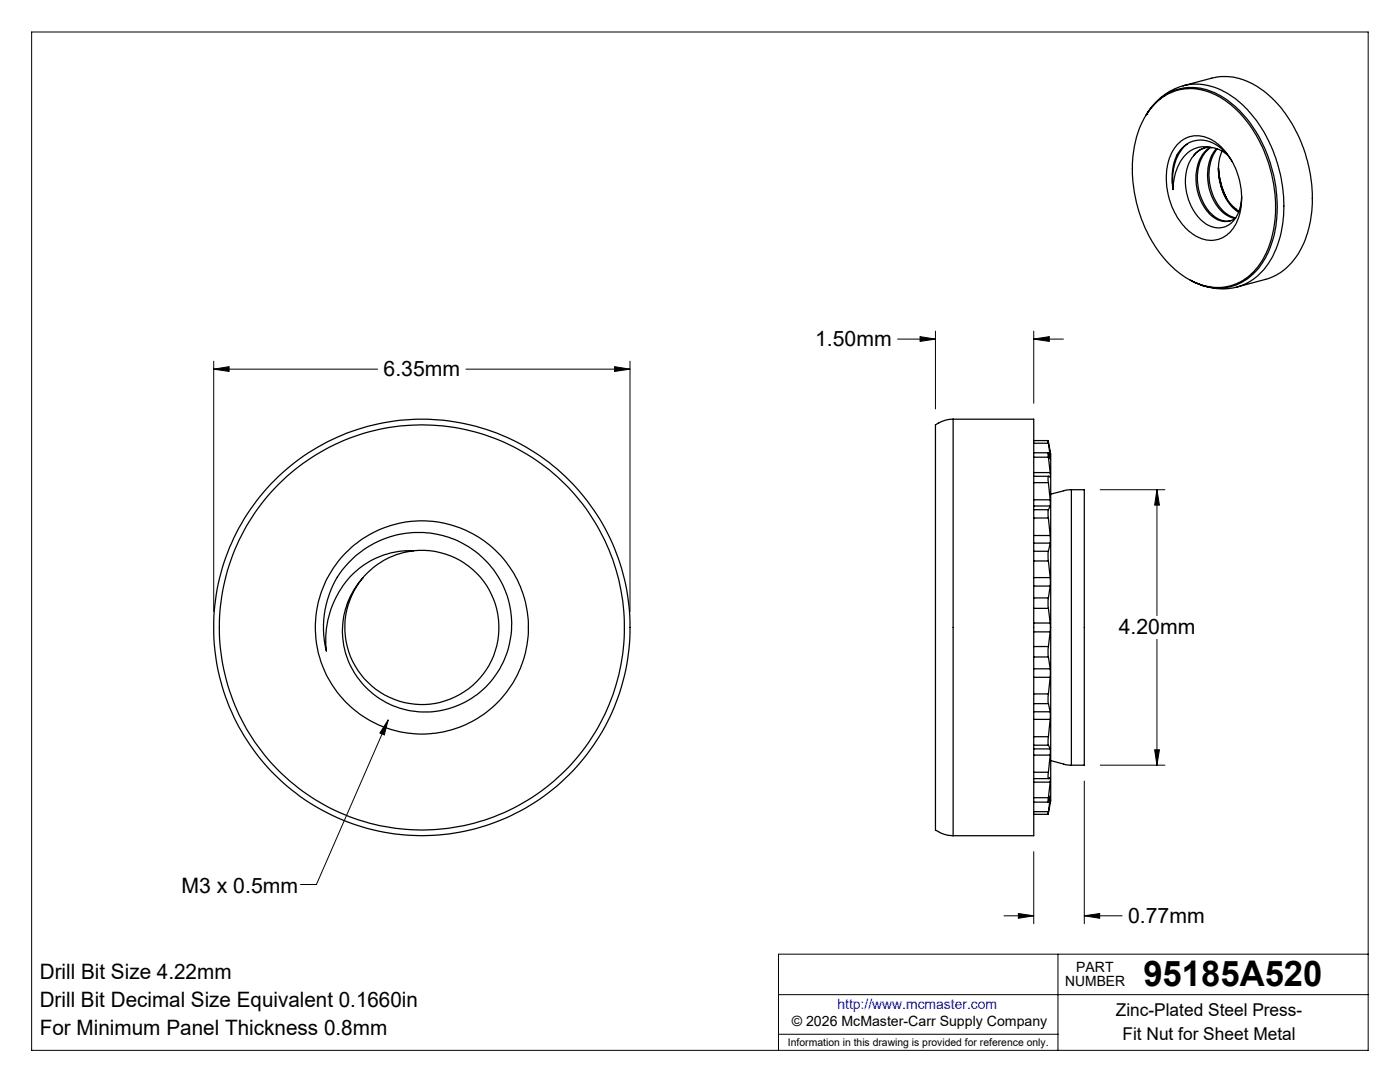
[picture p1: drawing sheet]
<svg xmlns="http://www.w3.org/2000/svg" width="279mm" height="216mm" viewBox="0 0 279 216" stroke-linecap="round" stroke-linejoin="round" font-family="sans-serif">
<g fill="none" stroke="#000" stroke-width=".2">
<path d="M6.3 6.4h266.7v203.2h-266.7zM42.7 73.7l3-.5v.9zM42.7 72.1v49.9M42.7 73.7h32.7M93 73.7h32.7M122.7 73.2l3 .5-3 .4zM125.7 72.1v49.9M179.1 67.7h7.6M183.6 67.2l3.1 .5-3.1 .4zM186.7 66.1v15.5M206.3 67.7l3.1-.5v.9zM206.3 66.1v14.4"/>
<path d="M206.3 67.7h5.9M219.6 97.7h12.9M230.9 97.7l.5 3.1h-1zM230.9 97.7v25.1M230.9 127.6v25.1M77.5 143.7l-.8 2.9-.9-.3zM77.5 143.7l-14.4 32.8h-3.1M216.4 155.9v28.4M219.6 152.7h12.9M230.4 149.6h1l-.5 3.1zM206.3 169.9v14.4M155.4 198.5h117.6"/>
<path d="M200.4 182.7h5.9M203.2 182.3l3.1 .4-3.1 .5zM211.1 190.4v19.2M216.4 182.7l3.1-.4v.9zM216.4 182.7h7.5M273 190.4h-117.6v19.2M155.4 206.4h55.7"/>
</g>
<g fill="none" stroke="#000" stroke-width=".25">
<path d="M236.1 17.1l-2.5 1-2 1.4-1.7 1.8-1.1 1.5M236.1 17.1l5.7-1.5a12.1 12.1 0 0 1 10.7 2.8 27.3 27.3 0 0 1 9.2 17.5 21.9 21.9 0 0 1-3.1 15.4 11 11 0 0 1-6 4.4l-5.7 1.6M236.1 17.1a12.5 12.5 0 0 1 11.4 3.4 28.4 28.4 0 0 1 8.7 22.2 18.2 18.2 0 0 1-4.8 12l-1.9 1.4-2.6 1.2M228.8 22.8h.1M228.8 22.8a10.3 10.3 0 0 1 14.7-3.8 24.4 24.4 0 0 1 10.6 15.5 23.9 23.9 0 0 1-1.7 17.3 10.4 10.4 0 0 1-14.7 4.2M228.8 22.8l-.1 .2M230.7 20.5a10.3 10.3 0 0 1 13.3-.8 24.7 24.7 0 0 1 10 16 23.1 23.1 0 0 1-2.2 16.4 10.3 10.3 0 0 1-14.5 3.7 23.2 23.2 0 0 1-9.9-13.4 24.6 24.6 0 0 1 .9-18.7l.9-1.4zM234.8 29a5.6 5.6 0 0 1 8-.5 14 14 0 0 1 3.9 16.1 5.6 5.6 0 0 1-8.9 1.9 14 14 0 0 1-3.9-16.1zM237 28.7a9.8 9.8 0 0 0-2.9 8.8v.3M238.2 31.1a9.7 9.7 0 0 0-.3 10.4 6.4 6.4 0 0 0 5.5 4 4.9 4.9 0 0 0 4.2-4.4l.2-1.9M240.5 29.5l-1.1 .5-1.2 1.1M241.5 29.4a7.3 7.3 0 0 0-2.8 7 9.3 9.3 0 0 0 4 7.3 3.4 3.4 0 0 0 3.9-.2"/>
<path d="M241.6 29.4a7.6 7.6 0 0 0-2.5 7.5 8.6 8.6 0 0 0 4.5 7l1.1 .2h.8M241.8 29.5a5.6 5.6 0 0 0-6.7 3.6 12 12 0 0 0-1 4.7M241.8 29.5a3.7 3.7 0 0 0-3.6 1.6M241.8 29.5a5.7 5.7 0 0 1 3.2 1.4M242.8 29.7a8.9 8.9 0 0 0-1.2 8.9 6.9 6.9 0 0 0 4.9 5M242.9 29.7a9.8 9.8 0 0 0 .3 11.3 5.7 5.7 0 0 0 3.4 2.5M243.2 33.6l.3 2.2M243.2 33.4v.1a16.2 16.2 0 0 0 1.6 6.1M243.2 33.7a12.2 12.2 0 0 0 1.4 5.5M243.5 35.8l.5 2.1 .7 1.5M243.5 35.8l.2 1.3M243.6 37a8.8 8.8 0 0 0 3.6 5.4"/>
<path d="M243.6 37a9.3 9.3 0 0 0 3.7 5.2M243.9 30.1a10.1 10.1 0 0 0-.3 6.9M245.9 32.3a7.6 7.6 0 0 0-6.9-4.3 6.1 6.1 0 0 0-4.9 5.6l-.2 2.7 .2 1.5M237.5 55.9l.2 .1M237.7 56l2.3 1 2.4 .5 2 .1 2.5-.3M237.7 56h.1M190.2 83.6a6.3 6.3 0 0 0-2.9 .8l-.6 .4v80.8l.6 .3a5.8 5.8 0 0 0 2.9 .9M190.2 83.6h16.1v83.2h-16.1M190.2 83.6v83.2M206.3 95h2.9M206.3 90.3h2.9M206.3 87.9h2.9"/>
<path d="M206.3 99.7h3.3M206.3 96.3h2.9M206.3 94.3h3.3M206.3 91.2h2.9M206.3 88.4h2.9M209.2 96.3l.4 3.4M209.2 91.2l.4 3.1M209.2 88.4l.4 2.6M209.2 88.4v-.5l.5 2.7v69.2l-.5 2.7v-.5M209.4 91h.2M209.6 99.7v1.3M209.6 94.3v.9l-.4-.1v1.2"/>
<path d="M209.6 91v.5l-.4-1.2v.9M213.8 97.7l-1.3 .2-2.8 .7M213.8 97.7h2.6v55h-2.6M213.8 97.7v55M70.1 111.8a18.7 18.7 0 0 1 20.1-4.4 18.7 18.7 0 0 1 11.9 16.9 17.2 17.2 0 0 1-9.4 15.9 17.2 17.2 0 0 1-18.4-1.8 16.1 16.1 0 0 1-5.3-17 16.1 16.1 0 0 1 13.6-11.5 16.8 16.8 0 0 0-17 13.1 19.3 19.3 0 0 0-.5 6.9 19.1 19.1 0 0 1 5-18.1zM82.6 109.9a15.4 15.4 0 0 1 16.8 17.7 15.4 15.4 0 0 1-21.6 11.6 15.4 15.4 0 0 1-5.4-23.9M206.3 119.3h2.9M206.3 116.9h3.3M206.3 111.9h2.9M206.3 110h2.9M206.3 115.3h3.3M206.3 108.4h3.3"/>
<path d="M206.3 106.9h3.3M206.3 103.4h2.9M206.3 101.7h2.9M206.3 101h3.3M209.2 119.3v2.1M209.2 111.9l.4 3.4M209.2 110v1.9M209.2 103.4l.4 3.5M209.2 101.7v1.7M209.6 116.9l-.4 2.4M209.6 115.3v1.6M209.6 108.4l-.4 1.6"/>
<path d="M209.6 106.9v1.5M209.6 101l-.4 .7M206.3 121.4h2.9M206.3 129h2.9M206.3 131.1h2.9M206.3 124.3h3.3M206.3 126.1h3.3M206.3 133.5h3.3M206.3 138.5h2.9M206.3 135.1h3.3M209.2 138.5v1.9M209.2 131.1l.4 2.4"/>
<path d="M209.2 129v2.1M209.2 121.4l.4 2.9M209.6 135.1l-.4 3.4M209.6 133.5v1.6M209.6 126.1l-.4 2.9M209.6 124.3v1.8M206.3 155.4h2.9M206.3 140.4h2.9M206.3 142h3.3M206.3 143.5h3.3M206.3 148.7h2.9M206.3 147h2.9"/>
<path d="M206.3 149.4h3.3M206.3 150.7h3.3M206.3 154.1h2.9M206.3 156.1h3.3M206.3 159.2h2.9M209.2 159.2v.9l.4-1.2v.5M209.2 154.1v1.2l.4-.1v.9M209.2 148.7l.4 .7M209.2 147v1.7M209.2 140.4l.4 1.6M209.4 159.4h.2M209.6 159.4l-.4 2.6"/>
<path d="M209.6 156.1l-.4 3.1M209.6 150.7l-.4 3.4M209.6 149.4v1.3M209.6 143.5l-.4 3.5M209.6 142v1.5M209.7 151.8l2.8 .7 1.3 .2M206.3 160.1h2.9M206.3 162.5h2.9M206.3 162h2.9"/>
<circle cx="84.2" cy="125.2" r="21.3"/>
<circle cx="84.2" cy="125.2" r="40.4"/>
<circle cx="84.2" cy="125.2" r="41.5"/>
</g>
<path d="M42.7 73.7l3-.5v.9zM122.7 73.2l3 .5-3 .4zM77.5 143.7l-.8 2.9-.9-.3zM230.9 97.7l.5 3.1h-1zM230.4 149.6h1l-.5 3.1zM216.4 182.7l3.1-.4v.9zM203.2 182.3l3.1 .4-3.1 .5zM206.3 67.7l3.1-.5v.9zM183.6 67.2l3.1 .5-3.1 .4z" fill="#000"/>
<text font-size="7.1" x="228.2" y="196.8">95185A520</text>
<g font-size="4.2">
<text x="162.7" y="69">1.50mm</text>
<text x="76.6" y="75">6.35mm</text>
<text x="223.3" y="126.6">4.20mm</text>
<text x="36.2" y="178.1">M3 x 0.5mm</text>
<text x="225.2" y="184.1">0.77mm</text>
<text x="7.9" y="195.4">Drill Bit Size 4.22mm</text>
<text x="7.9" y="200.9">Drill Bit Decimal Size Equivalent 0.1660in</text>
<text x="7.9" y="206.5">For Minimum Panel Thickness 0.8mm</text>
</g>
<g font-size="3.5">
<text x="222.7" y="202.8">Zinc-Plated Steel Press-</text>
<text x="224" y="207.5">Fit Nut for Sheet Metal</text>
</g>
<g font-size="2.8">
<text x="212.6" y="196.8">NUMBER</text>
<text x="214.8" y="194">PART</text>
<text x="158" y="204.8">© 2026 McMaster-Carr Supply Company</text>
</g>
<text font-size="2.8" fill="#00f" x="167.1" y="201.4">http://www.mcmaster.com</text>
<text font-size="2.1" x="157.3" y="208.6">Information in this drawing is provided for reference only.</text>
</svg>
